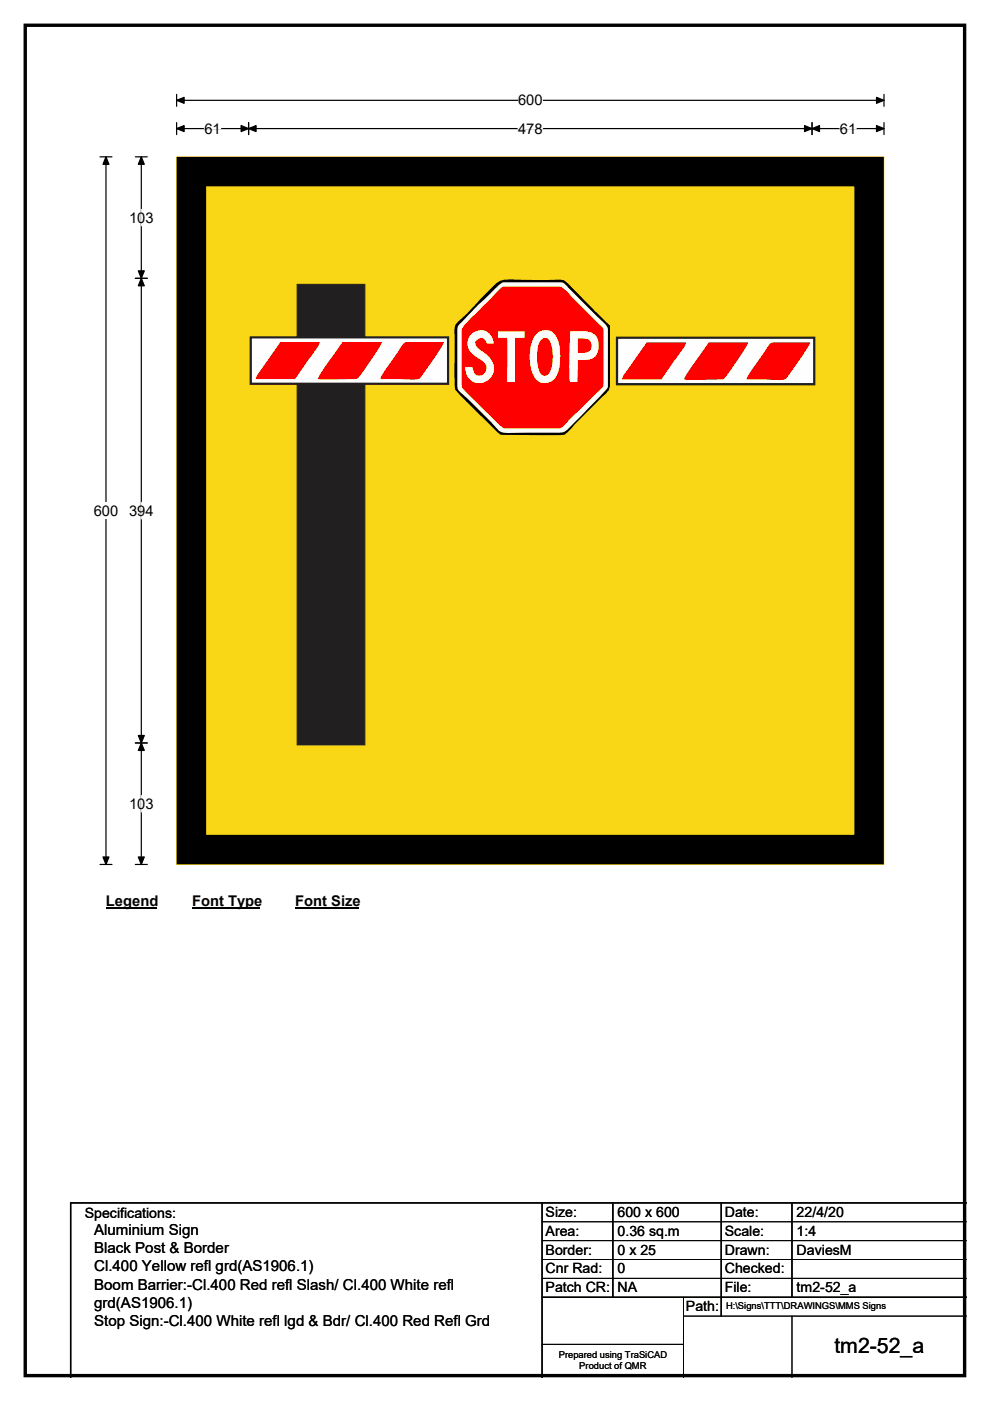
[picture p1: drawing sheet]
<svg xmlns="http://www.w3.org/2000/svg" width="210mm" height="297mm" viewBox="0 0 210 297" stroke-linecap="round" stroke-linejoin="round" font-family="sans-serif">
<path d="M5.4 5.4h199.2v286.3h-199.2z" fill="none" stroke="#000" stroke-width=".72"/>
<path d="M37.5 21.3h150M37.5 20v2.5M187.5 20v2.5" fill="none" stroke="#000" stroke-width=".25"/>
<path d="M37.5 21.3l1.6-.7v1.3zM185.9 20.6l1.6 .7-1.6 .6z" fill="#000" stroke="#000" stroke-width=".25"/>
<path d="M109.9 19.5h5.2v3.5h-5.2z" fill="#fff"/>
<path d="M21.2 33.3h2.5M22.5 33.3v150M37.5 27.3h150M37.5 26v2.5M52.7 26v2.5M172.2 26v2.5M187.5 26v2.5M21.2 183.3h2.5" fill="none" stroke="#000" stroke-width=".25"/>
<path d="M22.5 33.3l.6 1.5h-1.3zM37.5 27.3l1.6-.7v1.3zM52.7 27.3l1.6-.7v1.3zM51.1 26.6l1.6 .7-1.6 .6zM170.6 26.6l1.6 .7-1.6 .6zM172.2 27.3l1.6-.7v1.3zM185.9 26.6l1.6 .7-1.6 .6zM21.8 181.7h1.3l-.6 1.6z" fill="#000" stroke="#000" stroke-width=".25"/>
<path d="M43.3 27.3h3.5M109.9 27.3h5.2M178.1 27.3h3.5" fill="none" stroke="#fff" stroke-width=".25"/>
<path d="M19.9 106.5h5.2v3.5h-5.2z" fill="#fff"/>
<path d="M28.7 33.3h2.5M30 33.3v150M28.7 59h2.5M28.7 157.5h2.5M28.7 183.3h2.5" fill="none" stroke="#000" stroke-width=".25"/>
<path d="M30 33.3l.6 1.5h-1.3zM30 59l.6 1.6h-1.3zM29.3 57.4h1.3l-.6 1.6zM29.3 155.9h1.3l-.6 1.6zM30 157.5l.6 1.6h-1.3zM29.3 181.7h1.3l-.6 1.6z" fill="#000" stroke="#000" stroke-width=".25"/>
<path d="M30 44.4v3.5M30 106.5v3.5M30 168.7v3.4" fill="none" stroke="#fff" stroke-width=".25"/>
<path d="M22.5 189.3h10.7v3.5h-10.7z" fill="#fff"/>
<path d="M22.5 192.6h10.7" fill="none" stroke="#000" stroke-width=".32"/>
<path d="M40.7 189.3h14.4v3.5h-14.4z" fill="#fff"/>
<path d="M40.7 192.6h14.4" fill="none" stroke="#000" stroke-width=".32"/>
<path d="M62.6 189.3h13.5v3.5h-13.5z" fill="#fff"/>
<path d="M62.6 192.6h13.5" fill="none" stroke="#000" stroke-width=".32"/>
<path d="M37.5 33.3h150v150h-150z" fill="#fad716"/>
<path d="M37.5 33.3h150v150h-150z" fill="none" stroke="#fad716" stroke-width=".21"/>
<path d="M40.6 36.4h143.7v143.7h-143.7z" fill="none" stroke="#000" stroke-width="6.2"/>
<path d="M63 60.3h14.4v97.6h-14.4z" fill-rule="evenodd" fill="#221f20" stroke="#221f20" stroke-width=".21"/>
<path d="M53.2 71.5h41.8v9.9h-41.8z" fill-rule="evenodd" fill="#fefefe" stroke="#221f20" stroke-width=".47"/>
<path d="M113.9 70.7a2.66 2.66 0 0 1 4.4 1.4 11.7 11.7 0 0 1-.2 7.5 2.72 2.72 0 0 1-2.8 1.6 2.72 2.72 0 0 1-2.4-2.2 10.1 10.1 0 0 1 .5-7.6zM120.9 70.3l1.6-.1a4.1 4.1 0 0 1 4.1 1.3 3.5 3.5 0 0 1-.8 4.4 6.2 6.2 0 0 1-3.2 .4l-.2 4.7h-1.5l-.1-2.4zM105.6 70.3h5.6v1.3h-1.9v9.4h-1.7v-9.4h-2zM99.9 70.9a2.76 2.76 0 0 1 3.1-.7 2.76 2.76 0 0 1 1.7 2.6h-1.3l-.2-.1a1.18 1.18 0 0 0-1.5-1l-.9 .7a1.8 1.8 0 0 0 1 1.8 4.9 4.9 0 0 1 3 4.3 3.1 3.1 0 0 1-3.4 2.7 3.1 3.1 0 0 1-2.7-3.4h1.5l.1 .5a1.49 1.49 0 0 0 1.8 1.3 1.49 1.49 0 0 0 1.1-1.9 4.6 4.6 0 0 0-2.5-2.3 2.92 2.92 0 0 1-.8-4.5zM106 61.2l-6.9 7a3.5 3.5 0 0 0-1.2 1.9v11.4a1.74 1.74 0 0 0 .8 1.5l6.6 6.6 1.7 1.2 11.3 .1a1.22 1.22 0 0 0 1.3-.6l7.6-7.6a1.62 1.62 0 0 0 .8-1.2v-11.4a2.62 2.62 0 0 0-1.2-1.7l-6.4-6.5a3.1 3.1 0 0 0-1.8-1.2h-11.2a1.36 1.36 0 0 0-1.4 .5z" fill-rule="evenodd" fill="#f00"/>
<path d="M106 61.2a1.36 1.36 0 0 1 1.4-.5h11.2a5.3 5.3 0 0 1 2.6 2.2l6.2 6.1a1.32 1.32 0 0 1 .6 1.1v11.4a1.97 1.97 0 0 1-1 1.5l-6.9 6.8a1.93 1.93 0 0 1-2.4 1h-10.7l-1.7-1.2-6.9-6.9a1.36 1.36 0 0 1-.5-1.2v-11.4a7.6 7.6 0 0 1 2.6-3.2zM101.5 64.5l-3.9 4a1.56 1.56 0 0 0-.6 1.5v11.6a2.89 2.89 0 0 0 1.6 2.4l6.6 6.7a2.72 2.72 0 0 0 2.9 1.1h10.4a2.39 2.39 0 0 0 2.2-1l6.9-7.1 1.3-1.6v-12.3a6.1 6.1 0 0 0-2.2-2.7l-6.5-6.5a1.63 1.63 0 0 0-1.3-.8h-12.1a15.9 15.9 0 0 0-3.6 3.2z" fill-rule="evenodd" fill="#fcfcfb"/>
<g fill="#f00">
<path d="M72.6 72.5h8.4l-2.1 3.5a21.2 21.2 0 0 1-3.3 4.3l-8.2 .1a53.3 53.3 0 0 1 4.9-7.3z" fill-rule="evenodd"/>
<path d="M85.6 72.8l.7-.3h7.9a66.2 66.2 0 0 1-5.1 7.7 9.5 9.5 0 0 1-4.2 .2h-4.2l.5-1.2z" fill-rule="evenodd"/>
<path d="M59.5 72.5h8.3l-.3 1-4.9 6.9h-8.4l.4-1z" fill-rule="evenodd"/>
</g>
<path d="M101.5 64.5l1.7-1.5a15.9 15.9 0 0 1 3.6-3.2h12.1a1.96 1.96 0 0 1 1.6 1.1l7.2 7.1a3.1 3.1 0 0 1 1.2 1.8v12.3l-1.3 1.6-6.9 7.1a2.88 2.88 0 0 1-3 1h-9.6a3.1 3.1 0 0 1-3.3-1.6l-6.2-6.2a2.89 2.89 0 0 1-1.6-2.4v-11.6a1.79 1.79 0 0 1 .9-1.7zM104.5 60.8l-7 7.1a2.58 2.58 0 0 0-1.1 3v9.3a4.6 4.6 0 0 0 .3 2.6l8.5 8.5a1.86 1.86 0 0 0 1.9 .9l11.2 .1a2.67 2.67 0 0 0 2.8-1.3l7.1-7.3a2.59 2.59 0 0 0 1.2-2.2v-12.4l-9.1-9.2a2.17 2.17 0 0 0-2.2-.6h-9.5a4.3 4.3 0 0 0-4.1 1.5z" fill-rule="evenodd" fill="#000"/>
<g fill="#fcfcfb">
<path d="M114.7 72.1l.5-.3 .6-.2a2.75 2.75 0 0 1 1.3 2.7 8.7 8.7 0 0 1-.6 4.8 1.13 1.13 0 0 1-1.2 .5 1.13 1.13 0 0 1-.9-1 10 10 0 0 1 0-5.9zM113.9 70.7a8.4 8.4 0 0 0-1.3 7.3 4 4 0 0 0 2.1 3.1 2.93 2.93 0 0 0 3.7-2.3 11.4 11.4 0 0 0-.4-7.5 2.58 2.58 0 0 0-4.1-.6z" fill-rule="evenodd"/>
<path d="M122.6 71.8h.6a2.13 2.13 0 0 1 2.2 .9 1.5 1.5 0 0 1-1.7 2.1h-1.1zM120.9 70.3l-.1 8.3 .1 2.4h1.5l.2-4.7h.6a3.3 3.3 0 0 0 3.4-1.3 3.4 3.4 0 0 0-1-4.4 11.9 11.9 0 0 0-4.7-.3z" fill-rule="evenodd"/>
<path d="M99.9 70.9a2.76 2.76 0 0 1 3.1-.7 2.76 2.76 0 0 1 1.7 2.6h-1.3l-.2-.1a1.18 1.18 0 0 0-1.5-1l-.9 .7a1.8 1.8 0 0 0 1 1.8 4.9 4.9 0 0 1 3 4.3 3.1 3.1 0 0 1-3.4 2.7 3.1 3.1 0 0 1-2.7-3.4h1.5l.1 .5a1.49 1.49 0 0 0 1.8 1.3 1.49 1.49 0 0 0 1.1-1.9 4.6 4.6 0 0 0-2.5-2.3 2.92 2.92 0 0 1-.8-4.5z" fill-rule="evenodd"/>
<path d="M105.6 70.3h5.6v1.3h-1.9v9.4h-1.7v-9.4h-2z" fill-rule="evenodd"/>
</g>
<g fill="#f00">
<path d="M114.7 72.1l.5-.3 .6-.2a2.75 2.75 0 0 1 1.3 2.7 8.7 8.7 0 0 1-.6 4.8 1.13 1.13 0 0 1-1.2 .5 1.13 1.13 0 0 1-.9-1 10 10 0 0 1 0-5.9z" fill-rule="evenodd"/>
<path d="M122.6 71.8h.6a2.13 2.13 0 0 1 2.2 .9 1.5 1.5 0 0 1-1.7 2.1h-1.1z" fill-rule="evenodd"/>
</g>
<path d="M130.9 71.6h41.8v9.8h-41.8z" fill-rule="evenodd" fill="#fefefe" stroke="#221f20" stroke-width=".47"/>
<g fill="#f00">
<path d="M150.3 72.6h8.4l-2.1 3.5a20.6 20.6 0 0 1-3.3 4.3l-8.2 .1a53.3 53.3 0 0 1 4.9-7.3z" fill-rule="evenodd"/>
<path d="M163.3 72.9l.7-.3h7.9a57.1 57.1 0 0 1-5 7.5 4.1 4.1 0 0 1-3.3 .4h-5.3l1.1-2z" fill-rule="evenodd"/>
<path d="M137.2 72.6h8.3l-.4 1-4.8 6.9h-8.4l.4-1z" fill-rule="evenodd"/>
</g>
<path d="M115 255v37M130 255v20M153 255v24M168 255v20M205 255h-190v37M115 275h90" fill="none" stroke="#000" stroke-width=".3"/>
<path d="M115 259h90M115 263h90M115 267h90M115 271h90M145 279h60M145 275v17M168 279v13M115 285h30" fill="none" stroke="#000" stroke-width=".21"/>
<text font-size="4.5" x="177" y="286.9">tm2-52_a</text>
<g font-size="3.2">
<text x="20" y="261.9">Aluminium Sign</text>
<text x="20" y="265.7">Black Post &amp; Border</text>
<text x="20" y="269.6">Cl.400 Yellow refl grd(AS1906.1)</text>
<text x="20" y="273.4">Boom Barrier:-Cl.400 Red refl Slash/ Cl.400 White refl</text>
<text x="20" y="277.2">grd(AS1906.1)</text>
<text x="20" y="281.1">Stop Sign:-Cl.400 White refl lgd &amp; Bdr/ Cl.400 Red Refl Grd</text>
</g>
<g font-size="3.1">
<text x="109.9" y="22.3">600</text>
<text x="43.3" y="28.3">61</text>
<text x="109.9" y="28.3">478</text>
<text x="178.1" y="28.3">61</text>
<text x="27.4" y="47.2">103</text>
<text x="19.9" y="109.3">600</text>
<text x="27.4" y="109.3">394</text>
<text x="27.4" y="171.4">103</text>
<text x="22.5" y="192.1">Legend</text>
<text x="40.7" y="192.1">Font Type</text>
<text x="62.6" y="192.1">Font Size</text>
</g>
<g font-size="3">
<text x="115.7" y="258">Size:</text>
<text x="131" y="258">600 x 600</text>
<text x="153.7" y="258">Date:</text>
<text x="169" y="258">22/4/20</text>
<text x="18" y="258.2">Specifications:</text>
<text x="115.7" y="262">Area:</text>
<text x="131" y="262">0.36 sq.m</text>
<text x="153.7" y="262">Scale:</text>
<text x="169" y="262">1:4</text>
<text x="115.7" y="266">Border:</text>
<text x="115.7" y="270">Cnr Rad:</text>
<text x="131" y="266">0 x 25</text>
<text x="131" y="270">0</text>
<text x="153.7" y="266">Drawn:</text>
<text x="153.7" y="270">Checked:</text>
<text x="169" y="266">DaviesM</text>
<text x="115.7" y="274">Patch CR:</text>
<text x="131" y="274">NA</text>
<text x="153.7" y="274">File:</text>
<text x="169" y="274">tm2-52_a</text>
<text x="145.5" y="278">Path:</text>
</g>
<g font-size="2">
<text x="154" y="277.6">H:\Signs\TTT\DRAWINGS\MMS Signs</text>
<text x="118.5" y="287.8">Prepared using TraSiCAD</text>
<text x="122.9" y="290.2">Product of QMR</text>
</g>
</svg>
